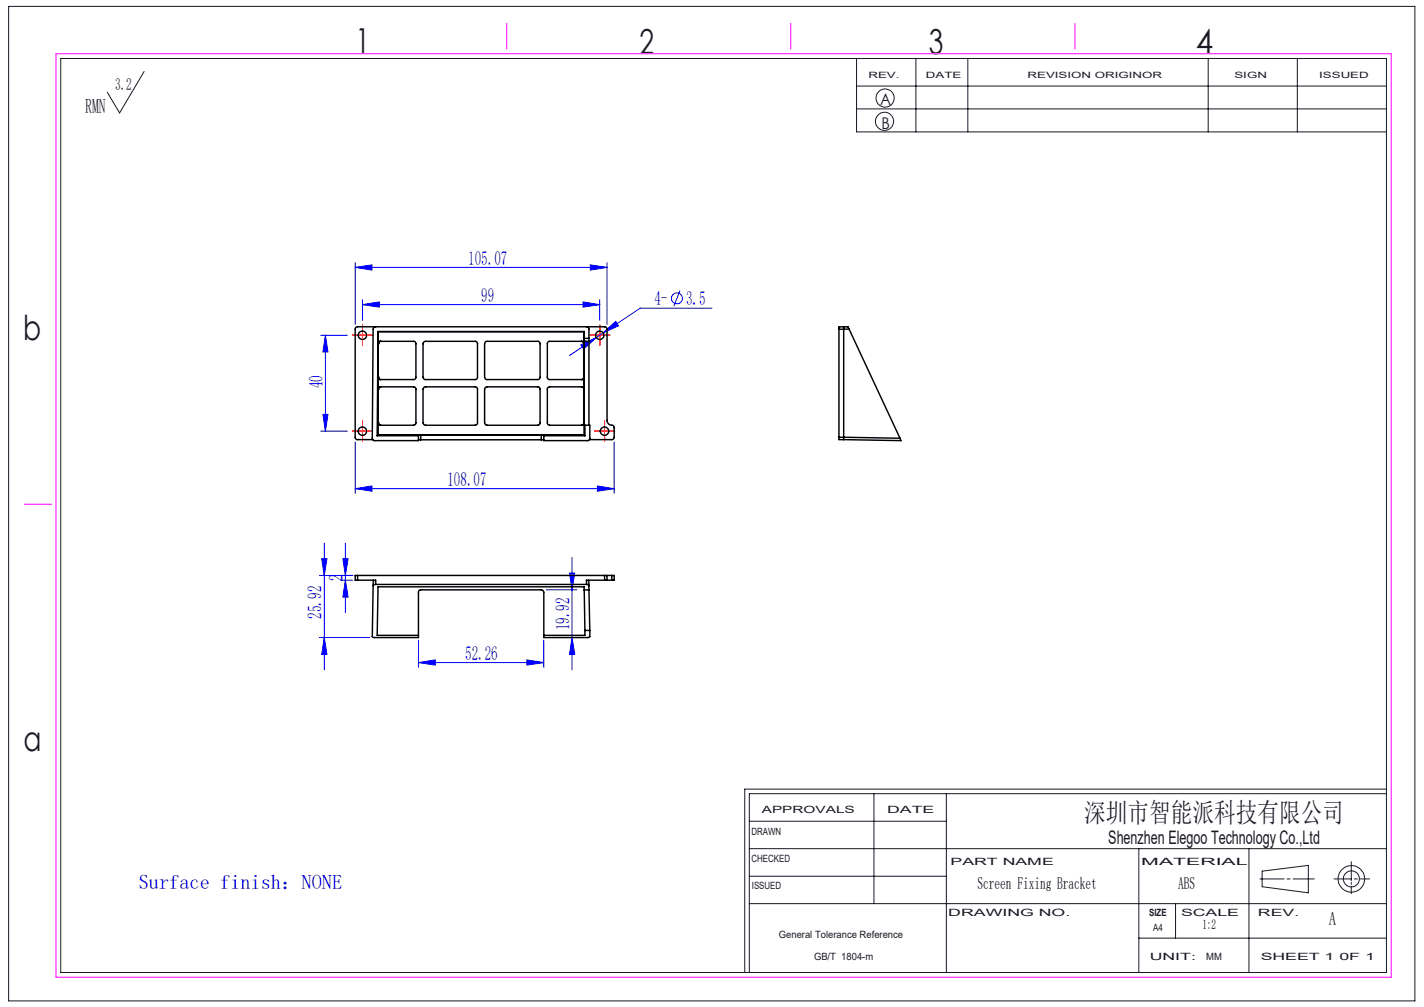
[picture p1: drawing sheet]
<svg xmlns="http://www.w3.org/2000/svg" width="297mm" height="210mm" viewBox="0 0 297 210" stroke-linecap="round" stroke-linejoin="round" font-family="sans-serif">
<g fill="none" stroke="#00f" stroke-width=".21">
<path d="M74.1 55.8l3.5-.6v1.1zM74.1 54.8v12.9M74.1 55.8h52.5M123.1 55.2l3.5 .6-3.5 .5zM126.6 54.8v12.9M66.9 69.9h5.6M67.9 69.9l.5 3.5h-1.1zM67.9 69.9v20M75.6 63.5l3.5-.5v1.1zM75.6 62.5v4.3M75.6 63.5h49.5M121.1 71.9l3.3-1.5-2.7 2.4z"/>
<path d="M121.6 63l3.5 .5-3.5 .6zM124.4 70.4l-5.6 3.7M125.1 62.5v4.3M125.8 69.4l2.6-2.4 .6 .9zM125.8 69.4l-1.4 1M141.8 60.6l-1.3 3.2M148.5 64.3h-15l-7.7 5.1M66.9 89.9h5.6M67.3 86.4h1.1l-.5 3.5zM74.1 92.2v10.7M128.1 92.2v10.7M67.1 116.5h1.1l-.6 3.5z"/>
<path d="M67.6 113.3v26.4M71.5 116.5h1.1l-.6 3.5zM72 113.3v14.4M74.1 101.9l3.5-.6v1.1zM74.1 101.9h54M118.8 119.5h1.1l-.6 3.5zM119.3 116.3v23.4M124.6 101.3l3.5 .6-3.5 .5zM66.6 120h7M66.6 133h10.6M67.6 133l.6 3.5h-1.1zM71 121h2.6"/>
<path d="M72 121l.6 3.5h-1.1zM87.3 138.2l3.5-.6v1.1zM87.3 133.5v5.7M87.3 138.2h26.1M109.9 137.6l3.5 .6-3.5 .5zM113.4 133.5v5.7M113.9 123h6.4M119.3 133l.6 3.5h-1.1z"/>
<circle cx="141.2" cy="62.2" r="1.13"/>
</g>
<g fill="none" stroke="#191924" stroke-width=".21">
<path d="M1.8 1.3h293.3v207.4h-293.3zM12.7 12.2h276.5v190.6h-276.5zM30.1 14.9l-5.2 8.7-2.5-4.4M178.6 12.2v15.3h110.6M178.6 17.9h110.6M191 12.2v15.3M201.9 12.2v15.3M252 12.2v15.3M270.6 12.2v15.3M178.6 22.7h110.6M156.3 177h132.9M156.3 171.3h41.1"/>
<path d="M182.3 165.5v22.9M197.4 165.5v37.3M237.5 177v25.8M260.5 177v25.8M281.8 179.7v4M289.2 165.5h-132.9v37.3M289.2 164.6h-133.9v38.2M156.3 188.4h132.9M156.3 182.7h41.1M237.5 195.6h51.7M245.2 188.4v7.2M262.8 183.3h5"/>
<path d="M263.2 181.7l9.7-1.2v5.7l-9.7-1.3zM268.4 183.3h.7M269.7 183.3h4.4M278.2 183.3h3.6M281.8 184v.4M281.8 184.8v1.6M282.5 183.3h.6M283.7 183.3h1.9"/>
<circle cx="184.5" cy="25.3" r="1.9"/>
<circle cx="184.6" cy="20.4" r="1.89"/>
<circle cx="281.9" cy="183.3" r="1.68"/>
<circle cx="281.9" cy="183.3" r="2.77"/>
</g>
<g fill="none" stroke="#f00" stroke-width=".21" stroke-dasharray="30.5 1.3 1.3 1.3">
<path d="M74.4 69.9h-.9M75.6 68.7v-.9M75.6 71.2v.8M76.9 69.9h.8M123.9 69.9h-.9M125.1 68.7v-.9M125.1 71.2v.8M126.4 69.9h.8M74.4 89.9h-.9M75.6 88.7v-.9M75.6 91.2v.8M76.9 89.9h.8"/>
<path d="M124.9 89.9h-.9M126.1 88.7v-.9M126.1 91.2v.8M127.4 89.9h.8"/>
</g>
<path d="M74.3 69.9h2.5M75.6 68.7v2.5M123.8 69.9h2.5M125.1 68.7v2.5M74.3 89.9h2.5M75.6 88.7v2.5M124.8 89.9h2.6M126.1 88.7v2.5" fill="none" stroke="#f00" stroke-width=".21"/>
<path d="M11.7 11.2h278.5v192.6h-278.5zM105.7 4.9v5.3M164.9 4.9v5.3M224.2 4.9v5.3M5 105.2h5.8" fill="none" stroke="#f0f" stroke-width=".21"/>
<g fill="#00f">
<path d="M123.1 55.2l3.5 .6-3.5 .5zM74.1 55.8l3.5-.6v1.1z"/>
<path d="M75.6 63.5l3.5-.5v1.1zM121.6 63l3.5 .5-3.5 .6zM74.1 101.9l3.5-.6v1.1zM124.6 101.3l3.5 .6-3.5 .5zM121.1 71.9l.6 .9 2.7-2.4zM125.8 69.4l3.2-1.5-.6-.9zM87.3 138.2l3.5-.6v1.1zM109.9 137.6l3.5 .6-3.5 .5z"/>
<path d="M72 121l.6 3.5h-1.1zM71.5 116.5h1.1l-.6 3.5z"/>
<path d="M67.9 69.9l.5 3.5h-1.1zM67.3 86.4h1.1l-.5 3.5zM67.1 116.5h1.1l-.6 3.5zM67.6 133l.6 3.5h-1.1zM118.8 119.5h1.1l-.6 3.5zM119.3 133l.6 3.5h-1.1z"/>
</g>
<g fill="none" stroke="#000" stroke-width=".3">
<path d="M78.2 68.1h-3.7l-.4 .5v22.7l.4 .4h3.3M78.8 69.1h43M78.8 69.1l-.1 21.8M78.8 69.1l.1 .1M78.9 71.7h.1M78.9 78.7h.1M78.9 71.7l.3-.5h7.2l.3 .4v7.2l-.2 .3-7.3 .1-.3-.5M78.9 78.7l.2 .4 .3 .1M78.9 69.2v21.5M78.9 69.2h42.9M79.4 71.2l-.3 .1-.2 .4M88.3 71.4l.4-.2 10.7 .1 .2 .3-.1 7.3-.3 .3-10.7-.1-.3-.4z"/>
<path d="M101.2 71.4l.3-.2 10.9 .1 .2 .3v7.3l-.3 .3-11-.1-.2-.4zM121.8 78.7l-.2 .4-.3 .1M121.8 78.7h.1M121.8 71.7h.1M121.8 71.7l-.4-.5h-6.9l-.3 .4v7.3l.3 .3h6.8M121.8 78.7l-.3 .4-.2 .1M121.8 69.1v1.5M121.8 69.1v21.6M121.8 70.6v18.1h1.2l-.1 3-.3 .2h-9.2v-1.2h-.5v1M121.8 71.2h.1M121.8 71.2h1M122.4 68.1h3.8l.4 .5v19.1a1.14 1.14 0 0 0 1.3 1.1l.2 .3v2.2l-.2 .3-5 .1"/>
<path d="M122.8 70.5l-1 .1M175 68.7v22.5M176 68.1v.5M176 68.1l-1 .1v.5M176 68.1h.8l.3 .5M176 68.6l-1 .1M176 68.6v22.6M176 68.6h1.1M177.1 68.6l10.6 22.8M78.7 90.9h8.6M78.9 81.2h.1M78.9 88.2h.1"/>
<path d="M78.9 81.2l.1-.4 .3-.1h7.1l.3 .4v7.2l-.1 .2-.3 .2h-6.9l-.4-.2-.1-.3M78.9 88.2l.2 .4 .3 .1M78.9 90.7h42.9M78.9 90.7l-.2 .2M79.4 80.7l-.3 .1-.2 .4M87.3 91.7h.5M87.8 91.7h25.1M88.3 80.9l.4-.2h10.7l.2 .4v7.2l-.2 .2-.3 .2-10.6-.1-.3-.4zM101.2 80.9l.3-.2h10.9l.2 .4v7.2l-.1 .2-.4 .2-10.7-.1-.3-.4zM112.9 91.7h.5M113.4 90.9h8.6M121.8 88.2l-.1 .3-.4 .2"/>
<path d="M121.8 81.2h.1M121.8 88.2h.1M121.8 81.2l-.4-.5h-6.9l-.3 .4v7.2l.1 .2 .4 .2h6.6M121.8 88.2l-.2 .3-.3 .2M121.8 90.7l.2 .2M122 88.7v2.2M122.8 88.7v-20.2l-.2-.3h-44.5l-.3 .4-.2 22.9 .5 .4h9.2v-1.2h.5v1M175 91.2v.5h1M175 91.2h1M176 91.2v.5M176 91.2l11.7 .2M187.7 91.4l.2 .5-11.9-.2"/>
<path d="M74.6 120h-.5v1h.5M74.6 121h3.8v.9M74.6 120v1M74.6 120h51.5M77.8 122.1l-.2 10.7 .4 .2h9.3v-9.6l.4-.4h25.3l.4 .5v9.5h9.3l.3-.2v-1.3M77.9 121l-.1 1.1M78.4 121.9l-.6 .2M78.4 121.9h43.9M121.8 123v-.6h-43l-.1 10.1h8.6M121.8 123l.2 8.5M122 131.5v1h-8.6M122 131.5h1"/>
<path d="M122.3 121.9l.5 .2M122.8 121v1.1M122.8 122.1v.9M122.8 123h-1M122.8 123l.2 8.5M126.1 120h.5M126.1 120v1M126.1 121h.5M126.1 121h-3.8v.9M126.6 120h1M126.6 120v1M126.6 121h1"/>
<path d="M127.6 120h.5v1h-.5M127.6 120v1"/>
<circle cx="75.6" cy="69.9" r=".87"/>
<circle cx="125.1" cy="69.9" r=".87"/>
<circle cx="75.6" cy="89.9" r=".87"/>
<circle cx="126.1" cy="89.9" r=".87"/>
</g>
<g font-size="7.2" fill="#191924">
<text x="74.1" y="11">1</text>
<text x="133.4" y="11.2">2</text>
<text x="193.7" y="11.3">3</text>
<text x="249.4" y="11.3">4</text>
<text x="4.8" y="70.9">b</text>
<text x="4.9" y="156.5">a</text>
</g>
<text font-size="5.6" fill="#191924" x="226.2" y="171.5">深圳市智能派科技有限公司</text>
<text font-size="4.2" fill="#191924" x="17.8" y="23.5">RMN</text>
<text font-size="4.2" fill="#00f" x="28.9" y="185.3">Surface finish：NONE</text>
<g font-size="4.1" fill="#00f">
<text x="97.7" y="55.2">105.07</text>
<text x="100.4" y="62.9">99</text>
<text x="136.5" y="63.7">4-</text>
<text x="143.1" y="63.7">3.5</text>
<text x="67.3" y="81" transform="rotate(-90 67.3 81)">40</text>
<text x="93.3" y="101.3">108.07</text>
<text x="71.5" y="121.2" transform="rotate(-90 71.5 121.2)">2</text>
<text x="67.1" y="129" transform="rotate(-90 67.1 129)">25.92</text>
<text x="118.8" y="131.5" transform="rotate(-90 118.8 131.5)">19.92</text>
<text x="97" y="137.6">52.26</text>
</g>
<g font-size="3.9" fill="#191924">
<text x="231.2" y="176">Shenzhen Elegoo Technology Co.,Ltd</text>
<text x="277.2" y="193">A</text>
</g>
<text font-size="3.5" fill="#191924" x="24" y="18.7">3.2</text>
<g font-size="3.5">
<text x="203.9" y="185.3">Screen Fixing Bracket</text>
<text x="245.7" y="185.3">ABS</text>
</g>
<g font-size="3.4" fill="#191924">
<text x="183.6" y="22">A</text>
<text x="183.8" y="27">B</text>
</g>
<text font-size="2.8" x="250.8" y="193.7">1:2</text>
<g font-size="2.1" fill="#191924">
<text x="158.9" y="169.5">APPROVALS</text>
<text x="185" y="169.5">DATE</text>
<text x="156.7" y="174.2">DRAWN</text>
<text x="156.7" y="179.7">CHECKED</text>
<text x="156.8" y="185.4">ISSUED</text>
<text x="198.2" y="180.4">PART NAME</text>
<text x="238" y="180.4">MATERIAL</text>
<text x="197.8" y="191">DRAWING NO.</text>
<text x="239.7" y="191">SIZE</text>
<text x="246.3" y="191">SCALE</text>
<text x="262.4" y="191">REV.</text>
<text x="162.4" y="195.6">General Tolerance Reference</text>
<text x="240.5" y="194.1">A4</text>
<text x="169.8" y="200.2">GB/T 1804-m</text>
<text x="239.8" y="200.2">UNIT:</text>
<text x="251.6" y="200.2">MM</text>
<text x="262.9" y="200.2">SHEET 1 0F 1</text>
</g>
<g font-size="1.8" fill="#191924">
<text x="181.1" y="16.3">REV.</text>
<text x="193.1" y="16.3">DATE</text>
<text x="214.3" y="16.3">REVISION ORIGINOR</text>
<text x="257.5" y="16.3">SIGN</text>
<text x="275.1" y="16.3">ISSUED</text>
</g>
</svg>
